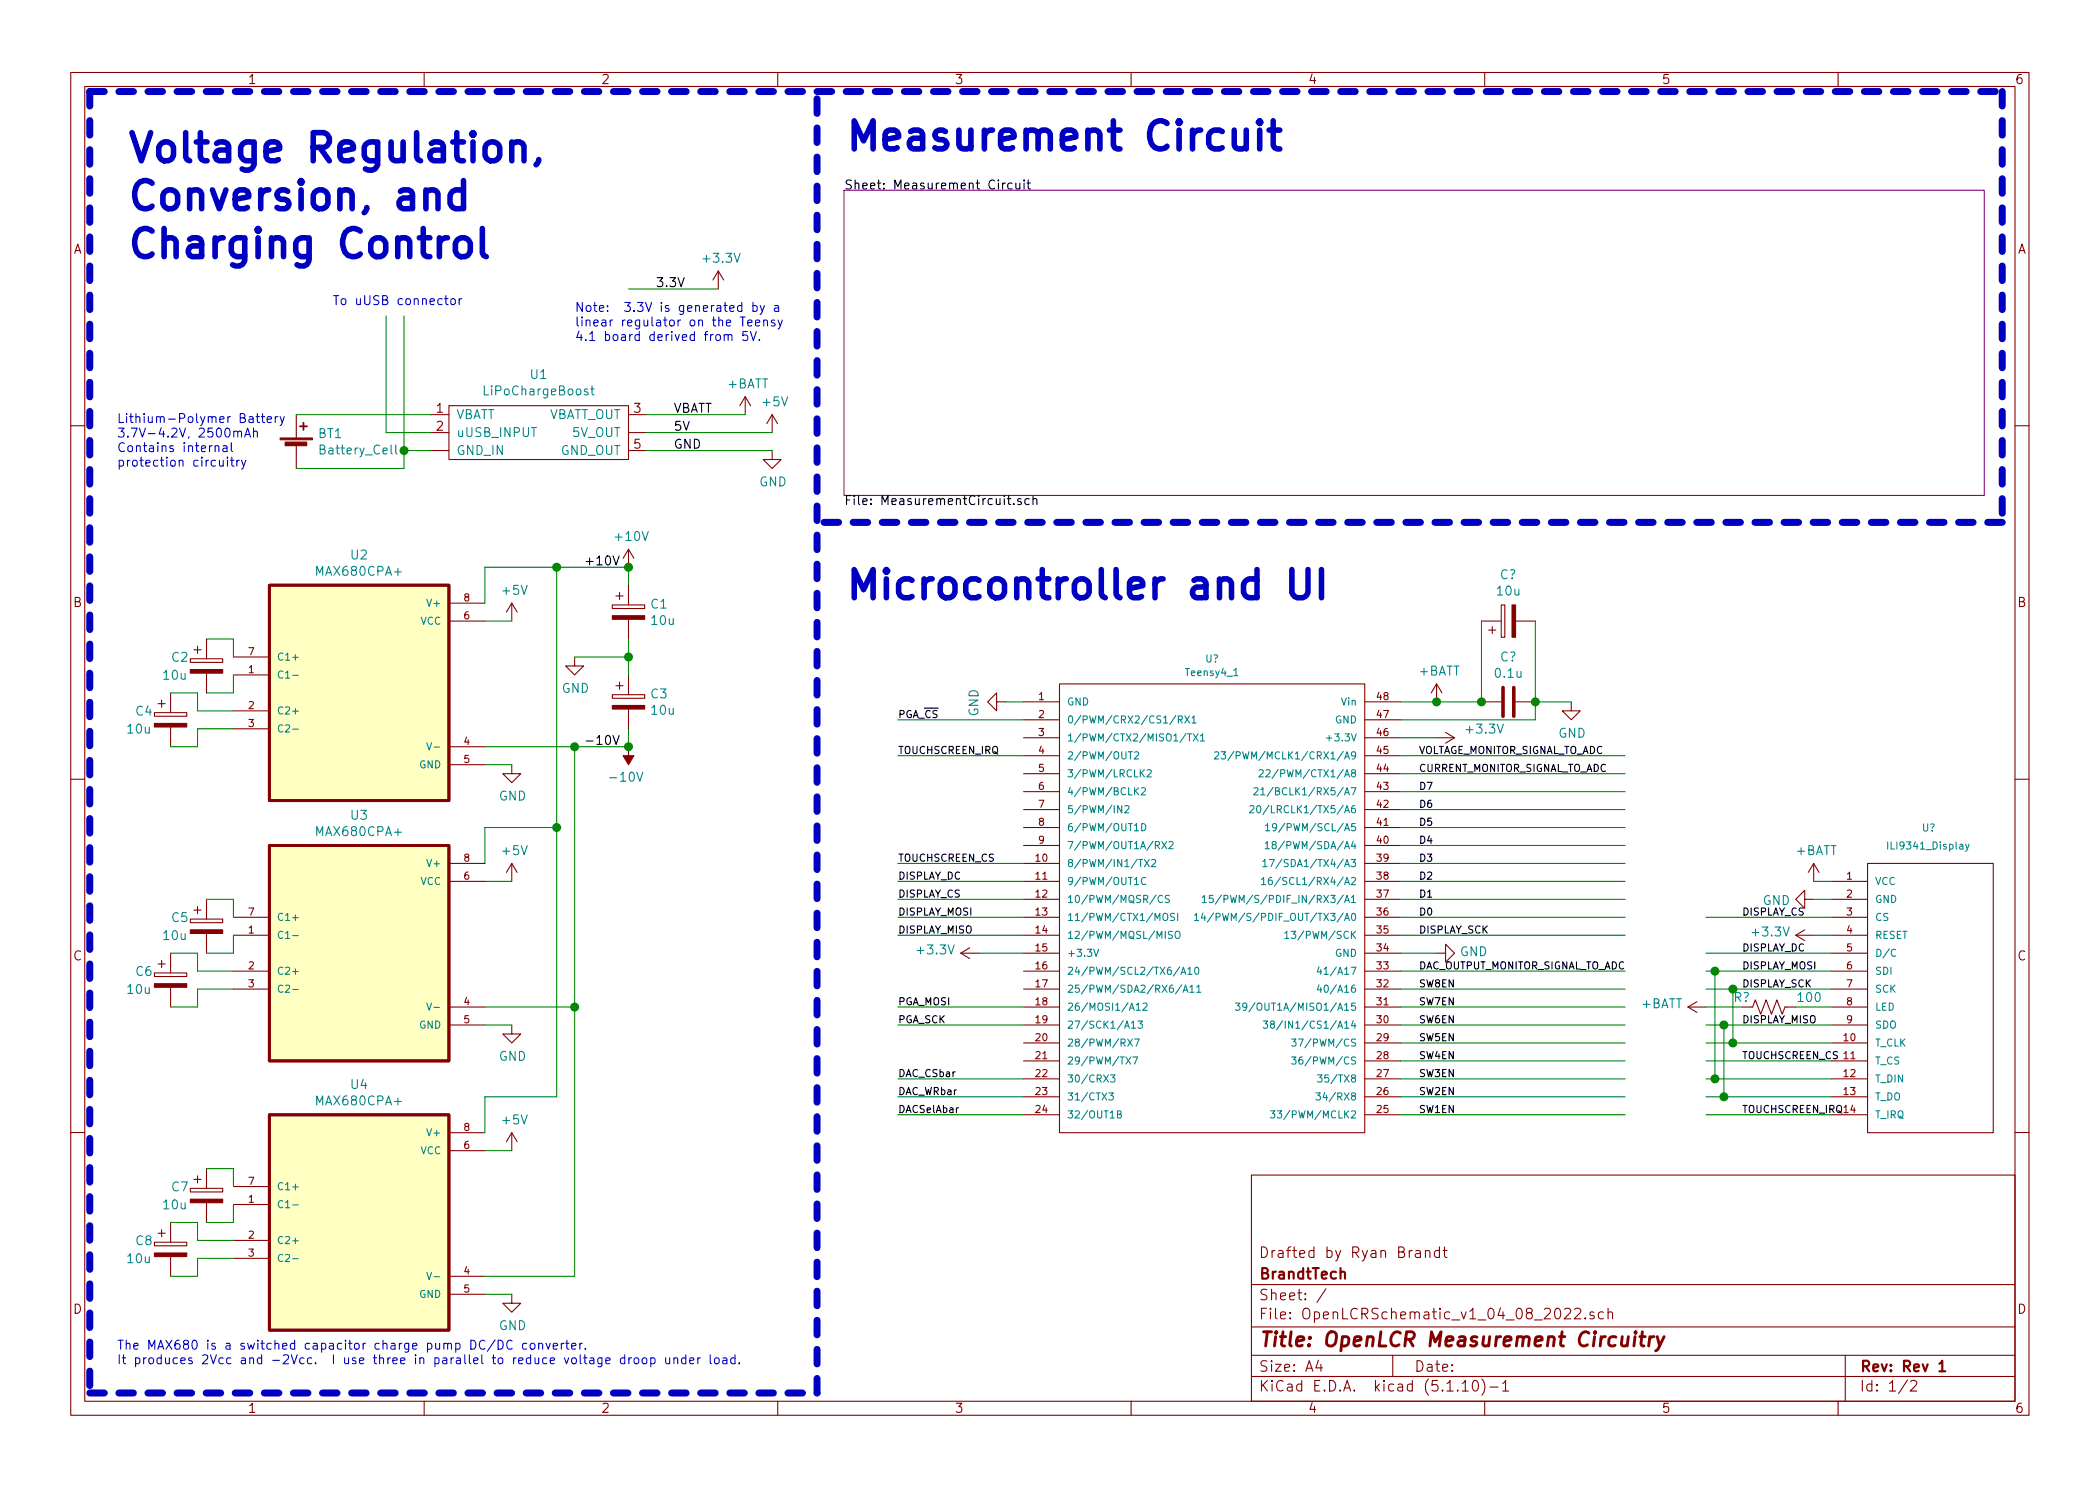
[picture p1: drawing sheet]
EESchema Schematic File Version 4
EELAYER 30 0
EELAYER END
$Descr A4 11693 8268
encoding utf-8
Sheet 1 2
Title "OpenLCR Measurement Circuitry"
Date ""
Rev "Rev 1"
Comp "BrandtTech"
Comment1 "Drafted by Ryan Brandt"
Comment2 ""
Comment3 ""
Comment4 ""
$EndDescr
$Comp
L MAX680CPA_:MAX680CPA+ U2
U 1 1
P 2000 3850
F 0 "U2" H 2000 4620 50  0000 C CNN
F 1 "MAX680CPA+" H 2000 4529 50  0000 C CNN
F 2 "DIP794W47P254L991H457Q8" H 2000 3850 50  0001 L BNN
F 3 "" H 2000 3850 50  0001 L BNN
F 4 "PDIP-8 Maxim" H 2000 3850 50  0001 L BNN "PACKAGE"
F 5 "Maxim Integrated" H 2000 3850 50  0001 L BNN "MF"
F 6 "Unavailable" H 2000 3850 50  0001 L BNN "AVAILABILITY"
F 7 "MAX680CPA+" H 2000 3850 50  0001 L BNN "MP"
F 8 "None" H 2000 3850 50  0001 L BNN "PRICE"
F 9 "DC-DC converter; Uin: 5V; Uout: -10VDC; Uout2: 10VDC; DIP" H 2000 3850 50  0001 L BNN "DESCRIPTION"
	1    2000 3850
	1    0    0    -1  
$EndComp
$Comp
L LiPoCharger_Booster:LiPoChargeBoost U1
U 1 1
P 3000 2400
F 0 "U1" H 3000 2725 50  0000 C CNN
F 1 "LiPoChargeBoost" H 3000 2634 50  0000 C CNN
F 2 "" H 3000 2700 50  0001 C CNN
F 3 "" H 3000 2700 50  0001 C CNN
	1    3000 2400
	1    0    0    -1  
$EndComp
Wire Wire Line
	2400 2400 2150 2400
Wire Wire Line
	2150 2400 2150 1750
Wire Wire Line
	2400 2500 2250 2500
Wire Wire Line
	2250 2500 2250 1750
Text Notes 1850 1700 0    50   ~ 0
To uUSB connector
Text Notes 650  2600 0    50   ~ 0
Lithium-Polymer Battery\n3.7V-4.2V, 2500mAh\nContains internal\nprotection circuitry
$Comp
L Device:Battery_Cell BT1
U 1 1
P 1650 2500
F 0 "BT1" H 1768 2596 50  0000 L CNN
F 1 "Battery_Cell" H 1768 2505 50  0000 L CNN
F 2 "" V 1650 2560 50  0001 C CNN
F 3 "~" V 1650 2560 50  0001 C CNN
	1    1650 2500
	1    0    0    -1  
$EndComp
Wire Wire Line
	1650 2300 2400 2300
Wire Wire Line
	2250 2500 2250 2600
Wire Wire Line
	2250 2600 1650 2600
Connection ~ 2250 2500
Wire Wire Line
	3600 2300 4150 2300
$Comp
L MAX680CPA_:MAX680CPA+ U3
U 1 1
P 2000 5300
F 0 "U3" H 2000 6070 50  0000 C CNN
F 1 "MAX680CPA+" H 2000 5979 50  0000 C CNN
F 2 "DIP794W47P254L991H457Q8" H 2000 5300 50  0001 L BNN
F 3 "" H 2000 5300 50  0001 L BNN
F 4 "PDIP-8 Maxim" H 2000 5300 50  0001 L BNN "PACKAGE"
F 5 "Maxim Integrated" H 2000 5300 50  0001 L BNN "MF"
F 6 "Unavailable" H 2000 5300 50  0001 L BNN "AVAILABILITY"
F 7 "MAX680CPA+" H 2000 5300 50  0001 L BNN "MP"
F 8 "None" H 2000 5300 50  0001 L BNN "PRICE"
F 9 "DC-DC converter; Uin: 5V; Uout: -10VDC; Uout2: 10VDC; DIP" H 2000 5300 50  0001 L BNN "DESCRIPTION"
	1    2000 5300
	1    0    0    -1  
$EndComp
$Comp
L MAX680CPA_:MAX680CPA+ U4
U 1 1
P 2000 6800
F 0 "U4" H 2000 7570 50  0000 C CNN
F 1 "MAX680CPA+" H 2000 7479 50  0000 C CNN
F 2 "DIP794W47P254L991H457Q8" H 2000 6800 50  0001 L BNN
F 3 "" H 2000 6800 50  0001 L BNN
F 4 "PDIP-8 Maxim" H 2000 6800 50  0001 L BNN "PACKAGE"
F 5 "Maxim Integrated" H 2000 6800 50  0001 L BNN "MF"
F 6 "Unavailable" H 2000 6800 50  0001 L BNN "AVAILABILITY"
F 7 "MAX680CPA+" H 2000 6800 50  0001 L BNN "MP"
F 8 "None" H 2000 6800 50  0001 L BNN "PRICE"
F 9 "DC-DC converter; Uin: 5V; Uout: -10VDC; Uout2: 10VDC; DIP" H 2000 6800 50  0001 L BNN "DESCRIPTION"
	1    2000 6800
	1    0    0    -1  
$EndComp
Text Label 3750 2300 0    50   ~ 0
VBATT
Text Label 3750 2400 0    50   ~ 0
5V
Text Label 3750 2500 0    50   ~ 0
GND
$Comp
L power:+5V #PWR03
U 1 1
P 4300 2400
F 0 "#PWR03" H 4300 2250 50  0001 C CNN
F 1 "+5V" H 4315 2573 50  0000 C CNN
F 2 "" H 4300 2400 50  0001 C CNN
F 3 "" H 4300 2400 50  0001 C CNN
	1    4300 2400
	1    0    0    -1  
$EndComp
$Comp
L power:GND #PWR04
U 1 1
P 4300 2500
F 0 "#PWR04" H 4300 2250 50  0001 C CNN
F 1 "GND" H 4305 2327 50  0000 C CNN
F 2 "" H 4300 2500 50  0001 C CNN
F 3 "" H 4300 2500 50  0001 C CNN
	1    4300 2500
	1    0    0    -1  
$EndComp
Wire Wire Line
	3600 2400 4300 2400
Wire Wire Line
	3600 2500 4300 2500
$Comp
L power:GND #PWR09
U 1 1
P 2850 4250
F 0 "#PWR09" H 2850 4000 50  0001 C CNN
F 1 "GND" H 2855 4077 50  0000 C CNN
F 2 "" H 2850 4250 50  0001 C CNN
F 3 "" H 2850 4250 50  0001 C CNN
	1    2850 4250
	1    0    0    -1  
$EndComp
$Comp
L power:GND #PWR011
U 1 1
P 2850 5700
F 0 "#PWR011" H 2850 5450 50  0001 C CNN
F 1 "GND" H 2855 5527 50  0000 C CNN
F 2 "" H 2850 5700 50  0001 C CNN
F 3 "" H 2850 5700 50  0001 C CNN
	1    2850 5700
	1    0    0    -1  
$EndComp
$Comp
L power:GND #PWR013
U 1 1
P 2850 7200
F 0 "#PWR013" H 2850 6950 50  0001 C CNN
F 1 "GND" H 2855 7027 50  0000 C CNN
F 2 "" H 2850 7200 50  0001 C CNN
F 3 "" H 2850 7200 50  0001 C CNN
	1    2850 7200
	1    0    0    -1  
$EndComp
$Comp
L power:+5V #PWR012
U 1 1
P 2850 6400
F 0 "#PWR012" H 2850 6250 50  0001 C CNN
F 1 "+5V" H 2865 6573 50  0000 C CNN
F 2 "" H 2850 6400 50  0001 C CNN
F 3 "" H 2850 6400 50  0001 C CNN
	1    2850 6400
	1    0    0    -1  
$EndComp
$Comp
L power:+5V #PWR010
U 1 1
P 2850 4900
F 0 "#PWR010" H 2850 4750 50  0001 C CNN
F 1 "+5V" H 2865 5073 50  0000 C CNN
F 2 "" H 2850 4900 50  0001 C CNN
F 3 "" H 2850 4900 50  0001 C CNN
	1    2850 4900
	1    0    0    -1  
$EndComp
$Comp
L power:+5V #PWR06
U 1 1
P 2850 3450
F 0 "#PWR06" H 2850 3300 50  0001 C CNN
F 1 "+5V" H 2865 3623 50  0000 C CNN
F 2 "" H 2850 3450 50  0001 C CNN
F 3 "" H 2850 3450 50  0001 C CNN
	1    2850 3450
	1    0    0    -1  
$EndComp
Wire Wire Line
	2850 3450 2700 3450
Wire Wire Line
	2850 4250 2700 4250
Wire Wire Line
	2850 4900 2700 4900
Wire Wire Line
	2850 5700 2700 5700
Wire Wire Line
	2850 6400 2700 6400
Wire Wire Line
	2850 7200 2700 7200
Wire Wire Line
	2700 4800 2700 4600
Wire Wire Line
	2700 4600 3100 4600
Wire Wire Line
	2700 3350 2700 3150
Wire Wire Line
	2700 3150 3100 3150
Wire Wire Line
	2700 6300 2700 6100
Wire Wire Line
	2700 6100 3100 6100
Wire Wire Line
	3100 6100 3100 4600
Wire Wire Line
	3100 4600 3100 3150
Connection ~ 3100 4600
Wire Wire Line
	3100 3150 3500 3150
Connection ~ 3100 3150
Text Label 3250 3150 0    50   ~ 0
+10V
Wire Wire Line
	2700 4150 3200 4150
Wire Wire Line
	2700 7100 3200 7100
Wire Wire Line
	3200 7100 3200 5600
Connection ~ 3200 4150
Wire Wire Line
	3200 4150 3500 4150
Wire Wire Line
	2700 5600 3200 5600
Connection ~ 3200 5600
Wire Wire Line
	3200 5600 3200 4150
Text Label 3250 4150 0    50   ~ 0
-10V
$Comp
L power:GND #PWR07
U 1 1
P 3200 3650
F 0 "#PWR07" H 3200 3400 50  0001 C CNN
F 1 "GND" H 3205 3477 50  0000 C CNN
F 2 "" H 3200 3650 50  0001 C CNN
F 3 "" H 3200 3650 50  0001 C CNN
	1    3200 3650
	1    0    0    -1  
$EndComp
Wire Wire Line
	3200 3650 3500 3650
$Comp
L Device:CP C1
U 1 1
P 3500 3400
F 0 "C1" H 3618 3446 50  0000 L CNN
F 1 "10u" H 3618 3355 50  0000 L CNN
F 2 "" H 3538 3250 50  0001 C CNN
F 3 "~" H 3500 3400 50  0001 C CNN
	1    3500 3400
	1    0    0    -1  
$EndComp
$Comp
L Device:CP C3
U 1 1
P 3500 3900
F 0 "C3" H 3618 3946 50  0000 L CNN
F 1 "10u" H 3618 3855 50  0000 L CNN
F 2 "" H 3538 3750 50  0001 C CNN
F 3 "~" H 3500 3900 50  0001 C CNN
	1    3500 3900
	1    0    0    -1  
$EndComp
Wire Wire Line
	3500 4150 3500 4050
Wire Wire Line
	3500 3750 3500 3650
Wire Wire Line
	3500 3550 3500 3650
Connection ~ 3500 3650
Wire Wire Line
	3500 3250 3500 3150
$Comp
L Device:CP C2
U 1 1
P 1150 3700
F 0 "C2" H 950 3750 50  0000 L CNN
F 1 "10u" H 900 3650 50  0000 L CNN
F 2 "" H 1188 3550 50  0001 C CNN
F 3 "~" H 1150 3700 50  0001 C CNN
	1    1150 3700
	1    0    0    -1  
$EndComp
$Comp
L Device:CP C4
U 1 1
P 950 4000
F 0 "C4" H 750 4050 50  0000 L CNN
F 1 "10u" H 700 3950 50  0000 L CNN
F 2 "" H 988 3850 50  0001 C CNN
F 3 "~" H 950 4000 50  0001 C CNN
	1    950  4000
	1    0    0    -1  
$EndComp
Wire Wire Line
	1150 3550 1300 3550
Wire Wire Line
	1300 3550 1300 3650
Wire Wire Line
	1150 3850 1300 3850
Wire Wire Line
	1300 3850 1300 3750
Wire Wire Line
	950  3850 1100 3850
Wire Wire Line
	1100 3850 1100 3950
Wire Wire Line
	1100 3950 1300 3950
Wire Wire Line
	950  4150 1100 4150
Wire Wire Line
	1100 4150 1100 4050
Wire Wire Line
	1100 4050 1300 4050
$Comp
L Device:CP C5
U 1 1
P 1150 5150
F 0 "C5" H 950 5200 50  0000 L CNN
F 1 "10u" H 900 5100 50  0000 L CNN
F 2 "" H 1188 5000 50  0001 C CNN
F 3 "~" H 1150 5150 50  0001 C CNN
	1    1150 5150
	1    0    0    -1  
$EndComp
$Comp
L Device:CP C6
U 1 1
P 950 5450
F 0 "C6" H 750 5500 50  0000 L CNN
F 1 "10u" H 700 5400 50  0000 L CNN
F 2 "" H 988 5300 50  0001 C CNN
F 3 "~" H 950 5450 50  0001 C CNN
	1    950  5450
	1    0    0    -1  
$EndComp
Wire Wire Line
	1150 5000 1300 5000
Wire Wire Line
	1150 5300 1300 5300
Wire Wire Line
	950  5300 1100 5300
Wire Wire Line
	1100 5300 1100 5400
Wire Wire Line
	1100 5400 1300 5400
Wire Wire Line
	950  5600 1100 5600
Wire Wire Line
	1100 5600 1100 5500
Wire Wire Line
	1100 5500 1300 5500
$Comp
L Device:CP C7
U 1 1
P 1150 6650
F 0 "C7" H 950 6700 50  0000 L CNN
F 1 "10u" H 900 6600 50  0000 L CNN
F 2 "" H 1188 6500 50  0001 C CNN
F 3 "~" H 1150 6650 50  0001 C CNN
	1    1150 6650
	1    0    0    -1  
$EndComp
$Comp
L Device:CP C8
U 1 1
P 950 6950
F 0 "C8" H 750 7000 50  0000 L CNN
F 1 "10u" H 700 6900 50  0000 L CNN
F 2 "" H 988 6800 50  0001 C CNN
F 3 "~" H 950 6950 50  0001 C CNN
	1    950  6950
	1    0    0    -1  
$EndComp
Wire Wire Line
	1150 6500 1300 6500
Wire Wire Line
	1150 6800 1300 6800
Wire Wire Line
	950  6800 1100 6800
Wire Wire Line
	1100 6800 1100 6900
Wire Wire Line
	1100 6900 1300 6900
Wire Wire Line
	950  7100 1100 7100
Wire Wire Line
	1100 7100 1100 7000
Wire Wire Line
	1100 7000 1300 7000
Wire Wire Line
	1300 6800 1300 6700
Wire Wire Line
	1300 6600 1300 6500
Wire Wire Line
	1300 5300 1300 5200
Wire Wire Line
	1300 5100 1300 5000
Text Notes 650  7600 0    50   ~ 0
The MAX680 is a switched capacitor charge pump DC/DC converter.\nIt produces 2Vcc and -2Vcc.  I use three in parallel to reduce voltage droop under load.
Text Notes 700  1450 0    157  ~ 31
Voltage Regulation,\nConversion, and\nCharging Control
Wire Notes Line width 39
	500  500  500  7750
Wire Notes Line width 39
	4550 7750 4550 500 
Wire Notes Line width 39
	500  7750 4550 7750
Wire Wire Line
	3500 1600 4000 1600
Text Label 3650 1600 0    50   ~ 0
3.3V
Text Notes 3200 1900 0    50   ~ 0
Note:  3.3V is generated by a\nlinear regulator on the Teensy \n4.1 board derived from 5V.
$Comp
L power:+3.3V #PWR01
U 1 1
P 4000 1600
F 0 "#PWR01" H 4000 1450 50  0001 C CNN
F 1 "+3.3V" H 4015 1773 50  0000 C CNN
F 2 "" H 4000 1600 50  0001 C CNN
F 3 "" H 4000 1600 50  0001 C CNN
	1    4000 1600
	1    0    0    -1  
$EndComp
$Sheet
S 4700 1050 6350 1700
U 625D4E84
F0 "Measurement Circuit" 50
F1 "MeasurementCircuit.sch" 50
$EndSheet
Text Notes 4700 850  0    157  ~ 31
Measurement Circuit
Wire Notes Line width 39
	11150 2900 4550 2900
Wire Notes Line width 39
	11150 500  11150 2900
Wire Notes Line width 39
	500  500  11150 500 
$Comp
L power:+10V #PWR05
U 1 1
P 3500 3150
F 0 "#PWR05" H 3500 3000 50  0001 C CNN
F 1 "+10V" H 3515 3323 50  0000 C CNN
F 2 "" H 3500 3150 50  0001 C CNN
F 3 "" H 3500 3150 50  0001 C CNN
	1    3500 3150
	1    0    0    -1  
$EndComp
Connection ~ 3500 3150
$Comp
L power:-10V #PWR08
U 1 1
P 3500 4150
F 0 "#PWR08" H 3500 4250 50  0001 C CNN
F 1 "-10V" H 3515 4323 50  0000 C CNN
F 2 "" H 3500 4150 50  0001 C CNN
F 3 "" H 3500 4150 50  0001 C CNN
	1    3500 4150
	-1   0    0    1   
$EndComp
Connection ~ 3500 4150
$Comp
L power:+BATT #PWR02
U 1 1
P 4150 2300
F 0 "#PWR02" H 4150 2150 50  0001 C CNN
F 1 "+BATT" H 4165 2473 50  0000 C CNN
F 2 "" H 4150 2300 50  0001 C CNN
F 3 "" H 4150 2300 50  0001 C CNN
	1    4150 2300
	1    0    0    -1  
$EndComp
$Comp
L Teensy4_1:Teensy4_1 U?
U 1 1
P 6750 5150
F 0 "U?" H 6750 6642 40  0000 C CNN
F 1 "Teensy4_1" H 6750 6566 40  0000 C CNN
F 2 "" H 6750 6550 40  0001 C CNN
F 3 "" H 6750 6550 40  0001 C CNN
	1    6750 5150
	1    0    0    -1  
$EndComp
Text Notes 4700 3350 0    157  ~ 31
Microcontroller and UI
$Comp
L power:+BATT #PWR?
U 1 1
P 8000 3900
F 0 "#PWR?" H 8000 3750 50  0001 C CNN
F 1 "+BATT" H 8015 4073 50  0000 C CNN
F 2 "" H 8000 3900 50  0001 C CNN
F 3 "" H 8000 3900 50  0001 C CNN
	1    8000 3900
	1    0    0    -1  
$EndComp
$Comp
L Device:CP C?
U 1 1
P 8400 3450
F 0 "C?" V 8655 3450 50  0000 C CNN
F 1 "10u" V 8564 3450 50  0000 C CNN
F 2 "" H 8438 3300 50  0001 C CNN
F 3 "~" H 8400 3450 50  0001 C CNN
	1    8400 3450
	0    -1   -1   0   
$EndComp
$Comp
L Device:C C?
U 1 1
P 8400 3900
F 0 "C?" V 8148 3900 50  0000 C CNN
F 1 "0.1u" V 8239 3900 50  0000 C CNN
F 2 "" H 8438 3750 50  0001 C CNN
F 3 "~" H 8400 3900 50  0001 C CNN
	1    8400 3900
	0    1    1    0   
$EndComp
$Comp
L power:GND #PWR?
U 1 1
P 8750 3900
F 0 "#PWR?" H 8750 3650 50  0001 C CNN
F 1 "GND" H 8755 3727 50  0000 C CNN
F 2 "" H 8750 3900 50  0001 C CNN
F 3 "" H 8750 3900 50  0001 C CNN
	1    8750 3900
	1    0    0    -1  
$EndComp
Wire Wire Line
	8250 3900 8000 3900
Wire Wire Line
	8000 3900 7800 3900
Connection ~ 8000 3900
Wire Wire Line
	8250 3900 8250 3450
Connection ~ 8250 3900
Wire Wire Line
	8550 3450 8550 3900
Wire Wire Line
	8550 3900 8750 3900
Connection ~ 8550 3900
$Comp
L power:GND #PWR?
U 1 1
P 5600 3900
F 0 "#PWR?" H 5600 3650 50  0001 C CNN
F 1 "GND" H 5605 3727 50  0000 C CNN
F 2 "" H 5600 3900 50  0001 C CNN
F 3 "" H 5600 3900 50  0001 C CNN
	1    5600 3900
	0    1    1    0   
$EndComp
Wire Wire Line
	7800 4000 8550 4000
Wire Wire Line
	8550 4000 8550 3900
$Comp
L power:GND #PWR?
U 1 1
P 8000 5300
F 0 "#PWR?" H 8000 5050 50  0001 C CNN
F 1 "GND" V 8005 5172 50  0000 R CNN
F 2 "" H 8000 5300 50  0001 C CNN
F 3 "" H 8000 5300 50  0001 C CNN
	1    8000 5300
	0    -1   -1   0   
$EndComp
Wire Wire Line
	8000 5300 7800 5300
$Comp
L ILI9341_Display_Module:ILI9341_Display U?
U 1 1
P 10750 5550
F 0 "U?" H 10700 6500 40  0000 L CNN
F 1 "ILI9341_Display" H 10500 6400 40  0000 L CNN
F 2 "" H 10750 6350 40  0001 C CNN
F 3 "" H 10750 6350 40  0001 C CNN
	1    10750 5550
	1    0    0    -1  
$EndComp
$Comp
L power:+BATT #PWR?
U 1 1
P 10100 4900
F 0 "#PWR?" H 10100 4750 50  0001 C CNN
F 1 "+BATT" H 10115 5073 50  0000 C CNN
F 2 "" H 10100 4900 50  0001 C CNN
F 3 "" H 10100 4900 50  0001 C CNN
	1    10100 4900
	1    0    0    -1  
$EndComp
$Comp
L power:GND #PWR?
U 1 1
P 10100 5000
F 0 "#PWR?" H 10100 4750 50  0001 C CNN
F 1 "GND" V 10105 4872 50  0000 R CNN
F 2 "" H 10100 5000 50  0001 C CNN
F 3 "" H 10100 5000 50  0001 C CNN
	1    10100 5000
	0    1    1    0   
$EndComp
Wire Wire Line
	10100 5000 10200 5000
Wire Wire Line
	10100 4900 10200 4900
Wire Wire Line
	5700 5000 5000 5000
Text Label 5000 5000 0    40   ~ 0
DISPLAY_CS
Wire Wire Line
	5700 4900 5000 4900
Text Label 5000 4900 0    40   ~ 0
DISPLAY_DC
Wire Wire Line
	5700 5100 5000 5100
Text Label 5000 5100 0    40   ~ 0
DISPLAY_MOSI
Text Label 7900 5200 0    40   ~ 0
DISPLAY_SCK
Wire Wire Line
	5700 5200 5000 5200
Text Label 5000 5200 0    40   ~ 0
DISPLAY_MISO
Wire Wire Line
	5700 4800 5000 4800
Text Label 5000 4800 0    40   ~ 0
TOUCHSCREEN_CS
Wire Wire Line
	5700 4200 5000 4200
Text Label 5000 4200 0    40   ~ 0
TOUCHSCREEN_IRQ
Wire Wire Line
	10200 5100 9500 5100
$Comp
L power:+3.3V #PWR?
U 1 1
P 8000 4100
F 0 "#PWR?" H 8000 3950 50  0001 C CNN
F 1 "+3.3V" V 7950 4250 50  0000 L CNN
F 2 "" H 8000 4100 50  0001 C CNN
F 3 "" H 8000 4100 50  0001 C CNN
	1    8000 4100
	0    1    1    0   
$EndComp
Wire Wire Line
	8000 4100 7800 4100
$Comp
L power:+3.3V #PWR?
U 1 1
P 5450 5300
F 0 "#PWR?" H 5450 5150 50  0001 C CNN
F 1 "+3.3V" V 5465 5428 50  0000 L CNN
F 2 "" H 5450 5300 50  0001 C CNN
F 3 "" H 5450 5300 50  0001 C CNN
	1    5450 5300
	0    -1   -1   0   
$EndComp
Wire Wire Line
	5450 5300 5700 5300
$Comp
L power:+3.3V #PWR?
U 1 1
P 10100 5200
F 0 "#PWR?" H 10100 5050 50  0001 C CNN
F 1 "+3.3V" V 10115 5328 50  0000 L CNN
F 2 "" H 10100 5200 50  0001 C CNN
F 3 "" H 10100 5200 50  0001 C CNN
	1    10100 5200
	0    -1   -1   0   
$EndComp
Wire Wire Line
	10100 5200 10200 5200
Wire Wire Line
	10200 5300 9500 5300
Wire Wire Line
	10200 5500 9650 5500
$Comp
L power:+BATT #PWR?
U 1 1
P 9500 5600
F 0 "#PWR?" H 9500 5450 50  0001 C CNN
F 1 "+BATT" V 9515 5727 50  0000 L CNN
F 2 "" H 9500 5600 50  0001 C CNN
F 3 "" H 9500 5600 50  0001 C CNN
	1    9500 5600
	0    -1   -1   0   
$EndComp
$Comp
L Device:R_US R?
U 1 1
P 9850 5600
F 0 "R?" V 9900 5700 50  0000 L CNN
F 1 "100" V 9900 5300 50  0000 L CNN
F 2 "" V 9890 5590 50  0001 C CNN
F 3 "~" H 9850 5600 50  0001 C CNN
	1    9850 5600
	0    -1   -1   0   
$EndComp
Wire Wire Line
	9500 5400 9550 5400
Wire Wire Line
	10000 5600 10200 5600
Wire Wire Line
	9500 5600 9700 5600
Wire Wire Line
	10200 5700 9600 5700
Wire Wire Line
	10200 5800 9650 5800
Wire Wire Line
	10200 5900 9500 5900
Wire Wire Line
	10200 6000 9550 6000
Wire Wire Line
	10200 6100 9600 6100
Wire Wire Line
	10200 6200 9500 6200
Wire Wire Line
	9550 5400 9550 6000
Connection ~ 9550 5400
Wire Wire Line
	9550 5400 10200 5400
Connection ~ 9550 6000
Wire Wire Line
	9550 6000 9500 6000
Wire Wire Line
	9600 5700 9600 6100
Connection ~ 9600 5700
Wire Wire Line
	9600 5700 9500 5700
Connection ~ 9600 6100
Wire Wire Line
	9600 6100 9500 6100
Wire Wire Line
	9650 5500 9650 5800
Connection ~ 9650 5500
Wire Wire Line
	9650 5500 9500 5500
Connection ~ 9650 5800
Wire Wire Line
	9650 5800 9500 5800
Text Label 9700 5300 0    40   ~ 0
DISPLAY_DC
Text Label 9700 5400 0    40   ~ 0
DISPLAY_MOSI
Text Label 9700 5100 0    40   ~ 0
DISPLAY_CS
Text Label 9700 5500 0    40   ~ 0
DISPLAY_SCK
Text Label 9700 5700 0    40   ~ 0
DISPLAY_MISO
Text Label 9700 5900 0    40   ~ 0
TOUCHSCREEN_CS
Text Label 9700 6200 0    40   ~ 0
TOUCHSCREEN_IRQ
Wire Wire Line
	5700 5600 5000 5600
Wire Wire Line
	5700 5700 5000 5700
Wire Wire Line
	5700 4000 5000 4000
Wire Wire Line
	5600 3900 5700 3900
Text Label 5000 4000 0    40   ~ 0
PGA_~CS
Text Label 5000 5600 0    40   ~ 0
PGA_MOSI
Text Label 5000 5700 0    40   ~ 0
PGA_SCK
Text Label 7900 4400 0    40   ~ 0
D7
Text Label 7900 4500 0    40   ~ 0
D6
Text Label 7900 4600 0    40   ~ 0
D5
Text Label 7900 4700 0    40   ~ 0
D4
Text Label 7900 4800 0    40   ~ 0
D3
Text Label 7900 4900 0    40   ~ 0
D2
Text Label 7900 5000 0    40   ~ 0
D1
Text Label 7900 5100 0    40   ~ 0
D0
Text Label 7900 5400 0    40   ~ 0
DAC_OUTPUT_MONITOR_SIGNAL_TO_ADC
Wire Wire Line
	7800 5400 9050 5400
Wire Wire Line
	7800 5500 9050 5500
Wire Wire Line
	7800 5600 9050 5600
Wire Wire Line
	7800 5700 9050 5700
Wire Wire Line
	7800 5800 9050 5800
Wire Wire Line
	7800 5900 9050 5900
Wire Wire Line
	7800 6000 9050 6000
Wire Wire Line
	7800 6100 9050 6100
Wire Wire Line
	7800 6200 9050 6200
Wire Wire Line
	7800 5200 9050 5200
Wire Wire Line
	7800 5100 9050 5100
Wire Wire Line
	7800 5000 9050 5000
Wire Wire Line
	7800 4900 9050 4900
Wire Wire Line
	7800 4800 9050 4800
Wire Wire Line
	7800 4700 9050 4700
Wire Wire Line
	7800 4600 9050 4600
Wire Wire Line
	7800 4500 9050 4500
Wire Wire Line
	7800 4400 9050 4400
Wire Wire Line
	7800 4300 9050 4300
Wire Wire Line
	7800 4200 9050 4200
Text Label 7900 4300 0    40   ~ 0
CURRENT_MONITOR_SIGNAL_TO_ADC
Text Label 7900 4200 0    40   ~ 0
VOLTAGE_MONITOR_SIGNAL_TO_ADC
Text Label 7900 5500 0    40   ~ 0
SW8EN
Text Label 7900 5600 0    40   ~ 0
SW7EN
Text Label 7900 5700 0    40   ~ 0
SW6EN
Text Label 7900 5800 0    40   ~ 0
SW5EN
Text Label 7900 5900 0    40   ~ 0
SW4EN
Text Label 7900 6000 0    40   ~ 0
SW3EN
Text Label 7900 6100 0    40   ~ 0
SW2EN
Text Label 7900 6200 0    40   ~ 0
SW1EN
Wire Wire Line
	5700 6000 5000 6000
Wire Wire Line
	5700 6100 5000 6100
Wire Wire Line
	5700 6200 5000 6200
Text Label 5000 6000 0    40   ~ 0
DAC_CSbar
Text Label 5000 6100 0    40   ~ 0
DAC_WRbar
Text Label 5000 6200 0    40   ~ 0
DACSelAbar
$EndSCHEMATC
